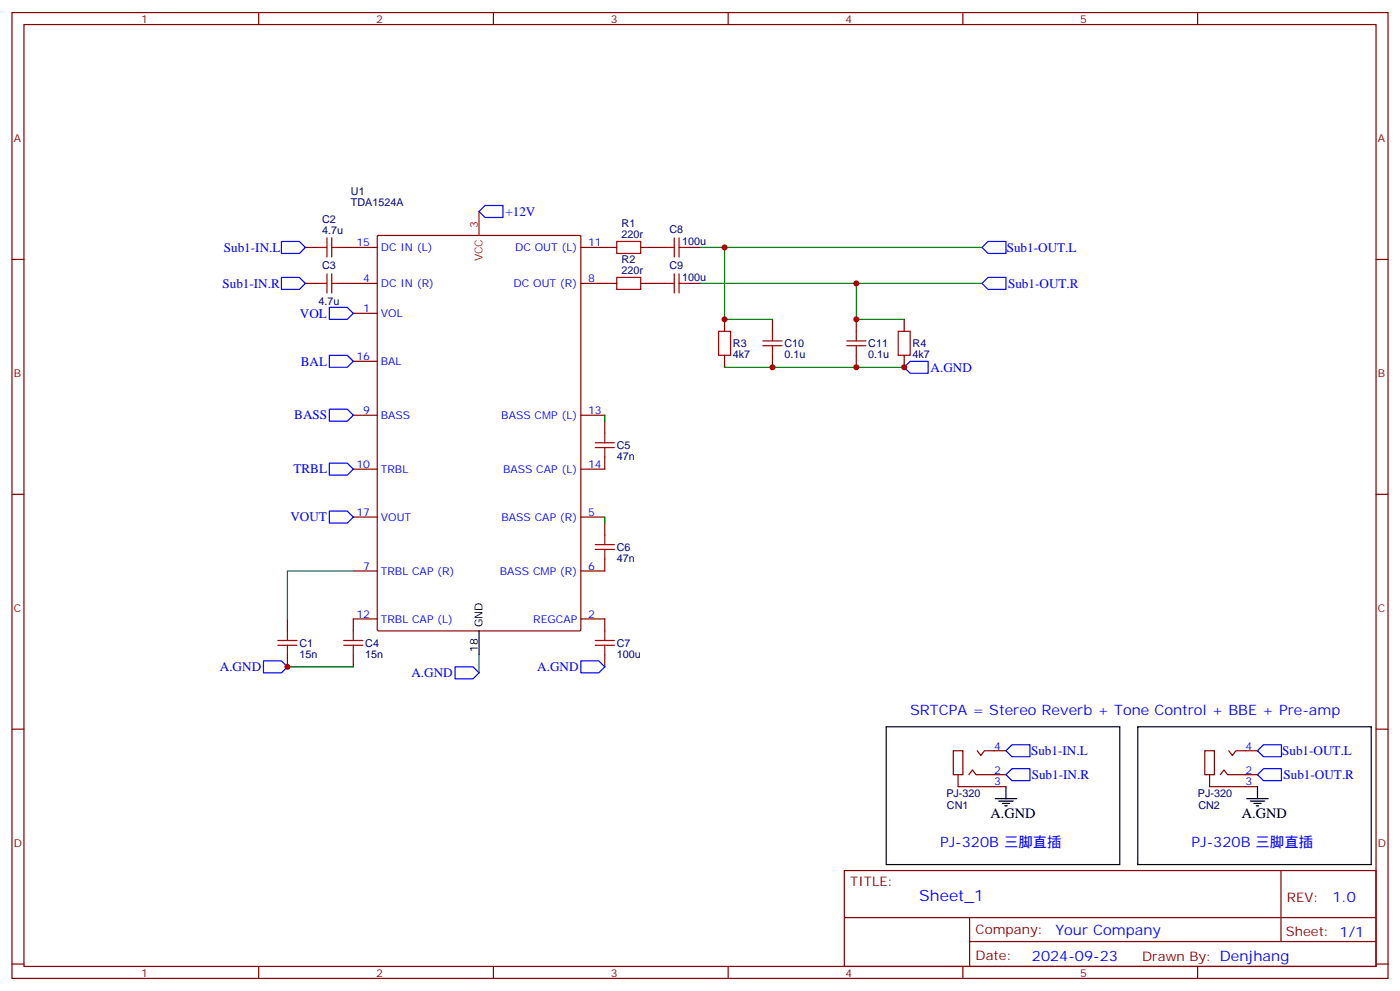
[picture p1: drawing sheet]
<svg xmlns="http://www.w3.org/2000/svg" width="412mm" height="292mm" viewBox="0 0 412 292" stroke-linecap="round" stroke-linejoin="round" font-family="sans-serif">
<g fill="none" stroke="#870000" stroke-width=".35">
<path d="M3.5 3.7h405.4v284.3h-405.4zM7.1 7.2h398.2v277.3h-398.2zM76.2 3.7v3.5M145.3 3.7v3.5M214.5 3.7v3.5M283.6 3.7v3.5M352.8 3.7v3.5M3.5 76.4h3.6M90 72.8h3.5M100.5 72.8h10.6M111.2 69.5l.3-.2h59.2l.3 .2 .1 115.9-.2 .3h-59.4l-.3-.2zM171.1 72.8h10.6"/>
<path d="M188.7 72.8h7.1M202.8 72.8h3.6M405.3 76.4h3.6M90 83.4h3.5M100.5 83.4h10.6M104.1 92.3h7M171.1 83.4h10.6M188.7 83.4h7.1M202.8 83.4h3.6M213.4 94v3.5M227.5 94v3.5M252.2 94v3.5"/>
<path d="M266.3 94v3.5M104.1 106.4h7M213.4 104.6v3.5M227.5 104.6v3.5M252.2 104.6v3.5M266.3 104.6v3.5M104.1 122.2h7M104.1 138.1h7M171.1 122.2h7.1M178.2 124v3.5M178.2 134.6v3.5h-7.1M3.5 145.5h3.6"/>
<path d="M104.1 152.2h7M171.1 152.2h7.1M178.2 154v3.5M405.3 145.5h3.6M104.1 168.1h7M178.2 164.6v3.5h-7.1M84.7 182.2v3.5M84.7 192.8v3.5M104.1 192.8v3.5M111.1 182.2h-7v3.5M171.1 182.2h7.1v3.5M178.2 192.8v3.5"/>
<path d="M3.5 214.7h3.6M405.3 214.7h3.6M280.8 221h2.8v7.1h-2.8zM282.2 228.1v3.5h14.1M285.4 228.1l1.1-1.4 1 1.4h8.8M287.9 221l1 1.4 1.1-1.4h6.3M354.9 221h2.8v7.1h-2.8zM356.3 228.1v3.5h14.1M359.5 228.1l1-1.4 1.1 1.4h8.8M361.9 221l1.1 1.4 1.1-1.4h6.3M248.7 256.3h156.6v28.2h-156.6zM377.3 256.3v20.9"/>
<path d="M248.7 270.1h156.5M285.6 277.2h119.6M285.6 270.1v14.2M3.5 283.8h3.6M76.2 284.5v3.5M145.3 284.5v3.5M214.5 284.5v3.5M283.6 284.5v3.5M352.8 284.5v3.5M405.3 283.8h3.6"/>
</g>
<g fill="none" stroke="#00f" stroke-width=".35">
<path d="M82.9 71.1h5.3l1.8 1.7-1.8 1.8h-5.3zM141.1 62.3l1.8-1.8h5.3v3.5h-5.3zM291 71.1h5.3v3.5h-5.3l-1.7-1.8zM82.9 81.7h5.3l1.8 1.7-1.8 1.8h-5.3zM97 90.5h5.3l1.8 1.8-1.8 1.7h-5.3zM291 81.7h5.3v3.5h-5.3l-1.7-1.8zM97 104.6h5.3l1.8 1.8-1.8 1.7h-5.3zM266.3 108.1l1.8-1.7h5.3v3.5h-5.3zM97 120.5h5.3l1.8 1.7-1.8 1.8h-5.3zM97 136.3h5.3l1.8 1.8-1.8 1.8h-5.3zM97 150.5h5.3l1.8 1.7-1.8 1.8h-5.3zM77.6 194.6h5.3l1.8 1.7-1.8 1.8h-5.3z"/>
<path d="M134.1 196.3h5.2l1.8 1.8-1.8 1.7h-5.2zM171.1 194.6h5.3l1.8 1.7-1.8 1.8h-5.3zM372.2 219.3h5.3v3.5h-5.3l-1.8-1.8zM296.3 221l1.8-1.7h5.3v3.5h-5.3zM298.1 226.3h5.3v3.5h-5.3l-1.8-1.7zM372.2 226.3h5.3v3.5h-5.3l-1.8-1.7z"/>
</g>
<g fill="none" stroke="#000" stroke-width=".35">
<path d="M141.1 185.7v7.1M261.1 214h68.7v40.5h-68.7zM335.1 214h68.8v40.5h-68.8zM293.2 235.1h6.3M294.2 235.8h4.2M295.3 236.5h2.1M296 237.2h.7M296.3 231.6v3.5M367.2 235.1h6.4M368.3 235.8h4.2M369.4 236.5h2.1M370.1 237.2h.7"/>
<path d="M370.4 231.6v3.5"/>
</g>
<g fill="none" stroke="#a10000" stroke-width=".35">
<path d="M93.5 72.8h2.8M96.3 70v5.7M97.7 72.8h2.8M97.7 70v5.7M181.7 71.1h7v3.5h-7zM195.8 72.8h2.8M198.6 70v5.7M200 72.8h2.8M200 70v5.7M93.5 83.4h2.8M96.3 80.6v5.7M97.7 80.6v5.7"/>
<path d="M97.7 83.4h2.8M181.7 81.7h7v3.5h-7zM195.8 83.4h2.8M198.6 80.6v5.7M200 83.4h2.8M200 80.6v5.7M211.7 97.5h3.5v7.1h-3.5zM227.5 97.5v2.9M252.2 97.5v2.9M264.6 97.5h3.5v7.1h-3.5zM224.7 101.8h5.7M224.7 100.4h5.7"/>
<path d="M227.5 101.8v2.8M249.4 101.8h5.7M249.4 100.4h5.7M252.2 101.8v2.8M175.3 131.8h5.7M175.3 130.4h5.7M178.2 127.5v2.9M178.2 131.8v2.8M178.2 157.5v2.8M175.3 161.7h5.7M175.3 160.3h5.7M178.2 161.7v2.9"/>
<path d="M81.8 190h5.7M81.8 188.6h5.7M84.7 185.7v2.9M84.7 190v2.8M101.2 190h5.7M101.2 188.6h5.7M104.1 185.7v2.9M104.1 190v2.8M175.3 190h5.7M175.3 188.6h5.7M178.2 185.7v2.9M178.2 190v2.8"/>
</g>
<path d="M141.1 62.3v7" fill="none" stroke="#f00" stroke-width=".35"/>
<path d="M206.4 72.8h82.9M213.4 72.8v21.2h14.1M206.4 83.4h82.9M252.2 83.4v10.6h14.1M213.4 108.1h52.9M178.2 122.2v1.8M178.2 152.2v1.8M104.1 168.1h-19.4v14.1M84.7 196.3h19.4M141.1 192.8v5.3" fill="none" stroke="#008700" stroke-width=".35"/>
<g fill="#c00">
<circle cx="84.7" cy="196.3" r=".88"/>
<circle cx="213.4" cy="72.8" r=".88"/>
<circle cx="213.4" cy="94" r=".88"/>
<circle cx="252.2" cy="83.4" r=".88"/>
<circle cx="252.2" cy="94" r=".88"/>
<circle cx="266.3" cy="108.1" r=".88"/>
<circle cx="227.5" cy="108.1" r=".88"/>
<circle cx="252.2" cy="108.1" r=".88"/>
</g>
<text font-size="4.6" fill="#00f" x="270.8" y="265.3">Sheet_1</text>
<g font-size="4.2" fill="#00f">
<text x="268.1" y="210.4">SRTCPA = Stereo Reverb + Tone Control + BBE + Pre-amp</text>
<text x="276.9" y="249.2">PJ-320B 三脚直插</text>
<text x="351" y="249.2">PJ-320B 三脚直插</text>
<text x="392.5" y="265.6">1.0</text>
<text x="310.9" y="275.1">Your Company</text>
<text x="304" y="282.9">2024-09-23</text>
</g>
<g font-size="4.2">
<text x="291.7" y="240.8">A.GND</text>
<text x="365.8" y="240.8">A.GND</text>
</g>
<g font-size="3.9" fill="#00f">
<text x="148.9" y="63.5">+12V</text>
<text x="65.9" y="74.1">Sub1-IN.L</text>
<text x="296.5" y="74.1">Sub1-OUT.L</text>
<text x="65.5" y="84.7">Sub1-IN.R</text>
<text x="296.9" y="84.7">Sub1-OUT.R</text>
<text x="88.4" y="93.5">VOL</text>
<text x="88.6" y="107.6">BAL</text>
<text x="274.1" y="109.4">A.GND</text>
<text x="86.7" y="123.5">BASS</text>
<text x="86.5" y="139.4">TRBL</text>
<text x="85.6" y="153.5">VOUT</text>
<text x="64.8" y="197.6">A.GND</text>
<text x="158.2" y="197.6">A.GND</text>
<text x="121.2" y="199.3">A.GND</text>
<text x="303.7" y="222.3">Sub1-IN.L</text>
<text x="377.7" y="222.3">Sub1-OUT.L</text>
<text x="303.9" y="229.3">Sub1-IN.R</text>
<text x="378.1" y="229.3">Sub1-OUT.R</text>
</g>
<g font-size="3.9" fill="#800">
<text x="250.5" y="260.9">TITLE:</text>
<text x="379.1" y="265.6">REV:</text>
<text x="287.4" y="275.1">Company:</text>
<text x="378.7" y="275.7">Sheet: 1/1</text>
<text x="287.4" y="282.8">Date:</text>
<text x="336.4" y="282.8">Drawn By: Denjhang</text>
</g>
<g font-size="3.2" fill="#800">
<text x="41.6" y="6.7">1</text>
<text x="110.8" y="6.7">2</text>
<text x="179.9" y="6.7">3</text>
<text x="249.1" y="6.7">4</text>
<text x="318.2" y="6.7">5</text>
<text x="4.1" y="41.8">A</text>
<text x="405.9" y="41.8">A</text>
<text x="4.1" y="110.9">B</text>
<text x="405.9" y="110.9">B</text>
<text x="4.1" y="180.1">C</text>
<text x="405.9" y="180.1">C</text>
<text x="4.1" y="249.2">D</text>
<text x="405.9" y="249.2">D</text>
<text x="41.6" y="287.5">1</text>
<text x="110.8" y="287.5">2</text>
<text x="179.9" y="287.5">3</text>
<text x="249.1" y="287.5">4</text>
<text x="318.2" y="287.5">5</text>
</g>
<g font-size="3.2" fill="#000080">
<text x="103.4" y="57.3">U1</text>
<text x="94.9" y="65.8">C2</text>
<text x="103.4" y="60.5">TDA1524A</text>
<text x="94.9" y="69">4.7u</text>
<text x="183.1" y="70">220r</text>
<text x="183.1" y="66.9">R1</text>
<text x="197.2" y="68.7">C8</text>
<text x="183.1" y="77.5">R2</text>
<text x="200.9" y="72.2">100u</text>
<text x="94.9" y="79.3">C3</text>
<text x="183.1" y="80.6">220r</text>
<text x="197.2" y="79.3">C9</text>
<text x="200.9" y="82.8">100u</text>
<text x="93.8" y="89.8">4.7u</text>
<text x="215.9" y="105.4">4k7</text>
<text x="215.9" y="102.2">R3</text>
<text x="231.1" y="105.4">0.1u</text>
<text x="231.1" y="102.2">C10</text>
<text x="255.8" y="105.4">0.1u</text>
<text x="255.8" y="102.2">C11</text>
<text x="268.8" y="105.4">4k7</text>
<text x="268.8" y="102.2">R4</text>
<text x="181.7" y="135.4">47n</text>
<text x="181.7" y="132.2">C5</text>
<text x="181.7" y="165.4">47n</text>
<text x="181.7" y="162.2">C6</text>
<text x="88.2" y="190.4">C1</text>
<text x="107.6" y="190.4">C4</text>
<text x="181.7" y="190.4">C7</text>
<text x="88.2" y="193.6">15n</text>
<text x="107.6" y="193.6">15n</text>
<text x="181.7" y="193.6">100u</text>
<text x="278.8" y="234.5">PJ-320</text>
<text x="278.9" y="238.1">CN1</text>
<text x="352.9" y="234.5">PJ-320</text>
<text x="353" y="238.1">CN2</text>
</g>
<g font-size="3.2" fill="#f00">
<text x="140.8" y="67.2" transform="rotate(-90 140.8 67.2)">3</text>
<text x="142.2" y="77" transform="rotate(-90 142.2 77)">VCC</text>
</g>
<g font-size="3.2" fill="#00f">
<text x="105" y="72.5">15</text>
<text x="112.2" y="73.9">DC IN (L)</text>
<text x="151.7" y="73.9">DC OUT (L)</text>
<text x="173.2" y="72.5">11</text>
<text x="107" y="83.1">4</text>
<text x="173.2" y="83.1">8</text>
<text x="112.2" y="84.5">DC IN (R)</text>
<text x="151.3" y="84.5">DC OUT (R)</text>
<text x="107" y="91.9">1</text>
<text x="112.2" y="93.3">VOL</text>
<text x="105" y="106">16</text>
<text x="112.2" y="107.4">BAL</text>
<text x="107" y="121.9">9</text>
<text x="112.2" y="123.3">BASS</text>
<text x="147.7" y="123.3">BASS CMP (L)</text>
<text x="173.2" y="121.9">13</text>
<text x="105" y="137.8">10</text>
<text x="173.2" y="137.8">14</text>
<text x="112.2" y="139.2">TRBL</text>
<text x="148.2" y="139.2">BASS CAP (L)</text>
<text x="105" y="151.9">17</text>
<text x="112.2" y="153.3">VOUT</text>
<text x="147.7" y="153.3">BASS CAP (R)</text>
<text x="173.2" y="151.9">5</text>
<text x="107" y="167.7">7</text>
<text x="173.2" y="167.7">6</text>
<text x="112.2" y="169.2">TRBL CAP (R)</text>
<text x="147.2" y="169.2">BASS CMP (R)</text>
<text x="105" y="181.9">12</text>
<text x="112.2" y="183.3">TRBL CAP (L)</text>
<text x="157.1" y="183.3">REGCAP</text>
<text x="173.2" y="181.9">2</text>
<text x="292.8" y="220.7">4</text>
<text x="366.9" y="220.7">4</text>
<text x="292.8" y="227.7">2</text>
<text x="366.9" y="227.7">2</text>
<text x="292.8" y="231.2">3</text>
<text x="366.9" y="231.2">3</text>
</g>
<g font-size="3.2">
<text x="142.2" y="184.7" transform="rotate(-90 142.2 184.7)">GND</text>
<text x="140.8" y="191.9" transform="rotate(-90 140.8 191.9)">18</text>
</g>
</svg>
